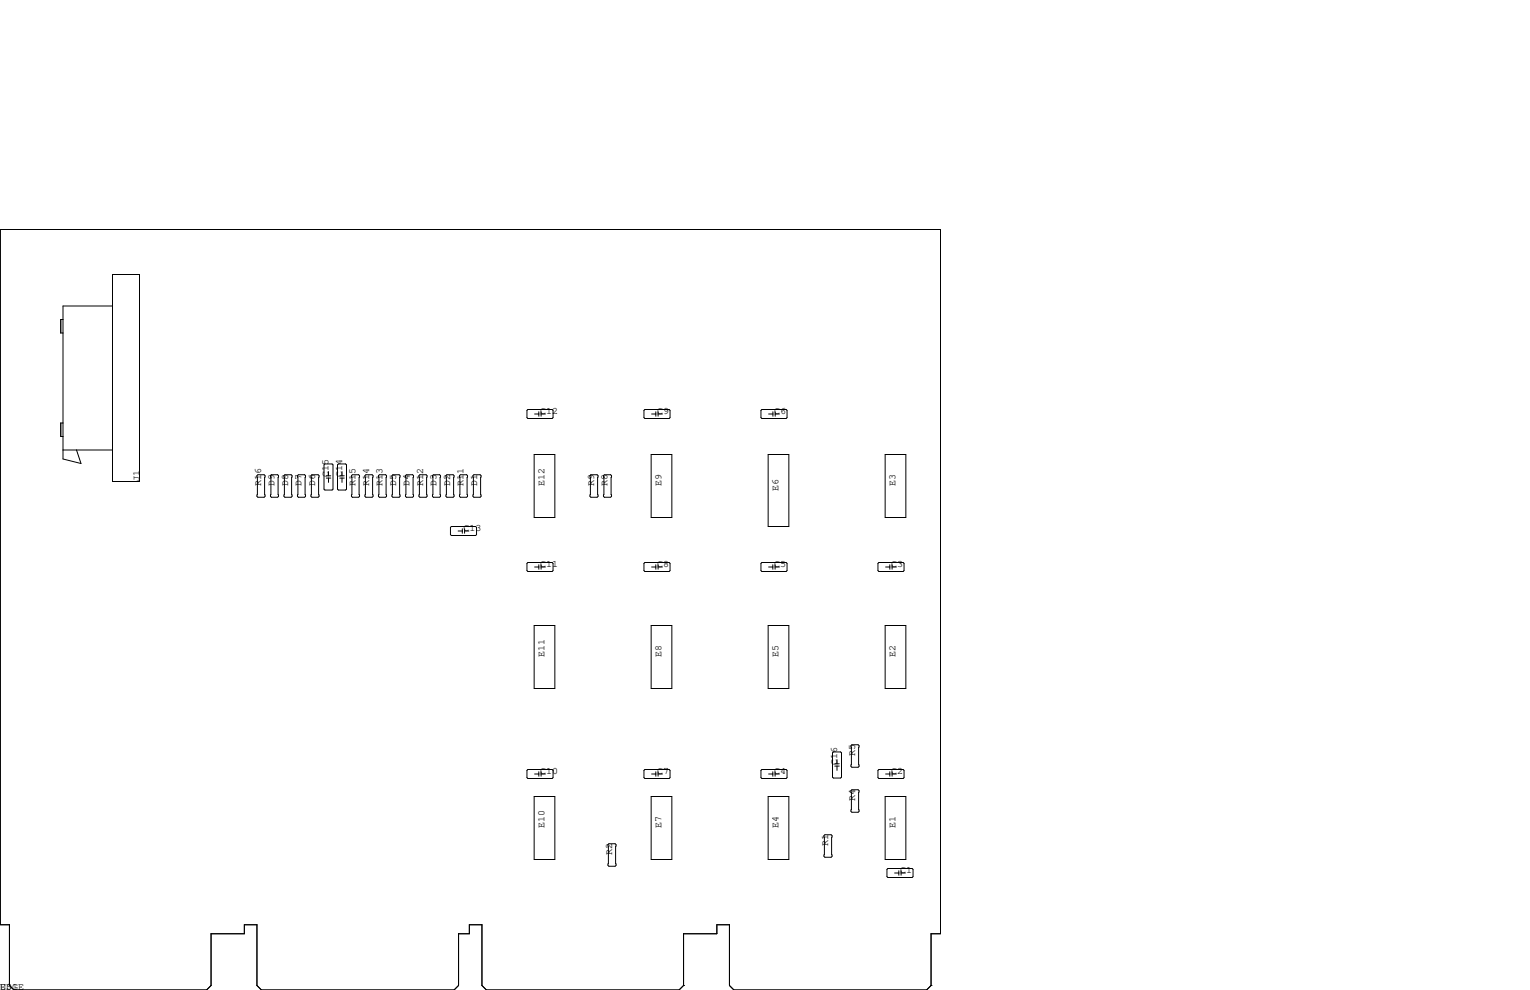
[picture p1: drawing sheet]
<svg xmlns="http://www.w3.org/2000/svg" width="432mm" height="279mm" viewBox="0 0 432 279" stroke-linecap="round" stroke-linejoin="round" font-family="sans-serif">
<g fill="none" stroke="#000" stroke-width=".28">
<path d="M31.8 77.5h7.6v58.4h-7.6zM17.8 90.2h-.7v3.8h.7M31.8 86.4h-14v43.1l5.1 1.3-1.3-3.8M17.8 119.4h-.7v3.8h.7M149 115.6h6.8l.3 .2v2.1l-.3 .2h-6.8l-.3-.2v-2.1zM150.9 116.8h1.2M152.1 116.2v1.3M152.7 116.8h1.2M152.7 116.2v1.3M182 115.6h6.8l.3 .2v2.1l-.3 .2h-6.8l-.3-.2v-2.1zM183.9 116.8h1.2M185.1 116.2v1.3"/>
<path d="M185.7 116.8h1.2M185.7 116.2v1.3M215 115.6h6.9l.2 .2v2.1l-.2 .2h-6.9l-.2-.2v-2.1zM216.9 116.8h1.2M218.1 116.2v1.3M218.8 116.8h1.2M218.8 116.2v1.3M17.8 127h14M72.8 134h1.7l.3 .2v5.9l-.3 .2h-1.7l-.3-.2v-5.9zM76.6 134h1.8l.2 .2v5.9l-.2 .2h-1.8l-.3-.2v-5.9zM80.4 134h1.8l.2 .2v5.9l-.2 .2h-1.8l-.3-.2v-5.9zM84.2 134h1.8l.2 .2v5.9l-.2 .2h-1.8l-.3-.2v-5.9z"/>
<path d="M88 134h1.8l.2 .2v5.9l-.2 .2h-1.8l-.2-.2v-5.9zM91.4 131.2l.3-.3h2l.3 .3v6.8l-.3 .3h-2l-.3-.3zM92.1 134.9h1.2M92.1 134.3h1.2M92.7 133.1v1.2M92.7 134.9v1.2M95.3 131.2l.2-.3h2l.3 .3v6.8l-.3 .3h-2l-.2-.3zM95.9 134.9h1.3M95.9 134.3h1.3M96.5 133.1v1.2M96.5 134.9v1.2M99.4 134h1.8l.3 .2v5.9l-.3 .2h-1.8l-.2-.2v-5.9z"/>
<path d="M103.3 134h1.7l.3 .2v5.9l-.3 .2h-1.7l-.3-.2v-5.9zM107.1 134h1.7l.3 .2v5.9l-.3 .2h-1.7l-.3-.2v-5.9zM110.9 134h1.7l.3 .2v5.9l-.3 .2h-1.7l-.3-.2v-5.9zM114.7 134h1.8l.2 .2v5.9l-.2 .2h-1.8l-.3-.2v-5.9zM118.5 134h1.8l.2 .2v5.9l-.2 .2h-1.8l-.3-.2v-5.9zM122.3 134h1.8l.2 .2v5.9l-.2 .2h-1.8l-.3-.2v-5.9zM126.1 134h1.8l.2 .2v5.9l-.2 .2h-1.8l-.2-.2v-5.9zM129.9 134h1.8l.3 .2v5.9l-.3 .2h-1.8l-.2-.2v-5.9zM133.7 134h1.8l.3 .2v5.9l-.3 .2h-1.8l-.2-.2v-5.9zM150.7 128.3h5.9v17.7h-5.9zM166.8 134h1.7l.3 .2v5.9l-.3 .2h-1.7l-.3-.2v-5.9zM170.6 134h1.7l.3 .2v5.9l-.3 .2h-1.7l-.3-.2v-5.9z"/>
<path d="M183.8 128.3h5.8v17.7h-5.8zM216.8 128.3h5.8v20.3h-5.8zM249.8 128.3h5.9v17.7h-5.9zM127.4 148.6h6.8l.3 .2v2.1l-.3 .2h-6.8l-.3-.2v-2.1zM129.3 149.9h1.2M130.5 149.2v1.3M131.1 149.2v1.3M131.1 149.9h1.2M149 158.7h6.8l.3 .3v2l-.3 .3h-6.8l-.3-.3v-2zM152.1 159.4v1.3M152.7 159.4v1.3M182 158.7h6.8l.3 .3v2l-.3 .3h-6.8l-.3-.3v-2z"/>
<path d="M185.1 159.4v1.3M185.7 159.4v1.3M215 158.7h6.9l.2 .3v2l-.2 .3h-6.9l-.2-.3v-2zM218.1 159.4v1.3M218.7 159.4v1.3M248 158.7h6.9l.2 .3v2l-.2 .3h-6.9l-.2-.3v-2zM251.1 159.4v1.3M251.8 159.4v1.3M150.7 176.5h5.9v17.8h-5.9zM150.9 160h1.2M152.7 160h1.2M183.8 176.5h5.8v17.8h-5.8z"/>
<path d="M183.9 160h1.2M185.7 160h1.2M216.8 176.5h5.8v17.8h-5.8zM216.9 160h1.2M218.7 160h1.3M249.8 176.5h5.9v17.8h-5.9zM249.9 160h1.2M251.8 160h1.2M149 217.2h6.8l.3 .2v2.1l-.3 .2h-6.8l-.3-.2v-2.1zM150.9 218.4h1.2M152.1 217.8v1.3M152.7 218.4h1.2"/>
<path d="M152.7 217.8v1.3M182 217.2h6.8l.3 .2v2.1l-.3 .2h-6.8l-.3-.2v-2.1zM183.9 218.4h1.2M185.1 217.8v1.3M185.7 218.4h1.2M185.7 217.8v1.3M215 217.2h6.9l.2 .2v2.1l-.2 .2h-6.9l-.2-.2v-2.1zM216.9 218.4h1.2M218.1 217.8v1.3M218.7 218.4h1.3M218.7 217.8v1.3M235 212.5l.2-.3h2l.3 .3v6.8l-.3 .3h-2l-.2-.3z"/>
<path d="M235.6 216.2h1.3M235.6 215.6h1.3M236.2 214.4v1.2M236.2 216.2v1.2M240.4 210.2h1.8l.2 .2v5.9l-.2 .2h-1.8l-.2-.2v-5.9zM248 217.2h6.9l.2 .2v2.1l-.2 .2h-6.9l-.2-.2v-2.1zM249.9 218.4h1.2M251.1 217.8v1.3M251.8 217.8v1.3M251.8 218.4h1.2M150.7 224.8h5.9v17.8h-5.9zM171.8 238.1h1.8l.3 .3v5.8l-.3 .3h-1.8l-.2-.3v-5.8z"/>
<path d="M183.8 224.8h5.8v17.8h-5.8zM216.8 224.8h5.8v17.8h-5.8zM232.8 235.6h1.8l.2 .2v5.9l-.2 .2h-1.8l-.3-.2v-5.9zM240.4 222.9h1.8l.2 .2v5.9l-.2 .2h-1.8l-.2-.2v-5.9zM249.8 224.8h5.9v17.8h-5.9zM250.3 245.4l.3-.3h6.8l.3 .3v2l-.3 .2h-6.8l-.3-.2zM252.5 246.4h1.2M253.7 245.7v1.3M254.3 245.7v1.3M254.3 246.4h1.2M192.9 278.1h.1M192.9 278.1l-1.3 1.3h-54.3l-1.3-1.3v-17.1h-3.5v2.5h-3.1v14.6l-1.3 1.3h-54.3l-1.3-1.3v-17.1h-3.5v2.5h-9.4v14.6l-1.3 1.3h-54.4l-1.2-1.3v-17.1h-2.6v-196.2h265.3v198.7h-2.6v14.6"/>
<path d="M262.8 278.1h.1M262.8 278.1l-1.3 1.3h-54.4l-1.2-1.3v-17.1h-3.6v2.5h-9.4v14.6"/>
</g>
<g font-size="2.8">
<text x="152.4" y="116.8">C12</text>
<text x="185.4" y="116.8">C9</text>
<text x="218.4" y="116.8">C6</text>
<text x="39.4" y="135.9" transform="rotate(-90 39.4 135.9)">J1</text>
<text x="73.7" y="137.2" transform="rotate(-90 73.7 137.2)">R16</text>
<text x="77.5" y="137.2" transform="rotate(-90 77.5 137.2)">D9</text>
<text x="81.3" y="137.2" transform="rotate(-90 81.3 137.2)">D8</text>
<text x="85.1" y="137.2" transform="rotate(-90 85.1 137.2)">D7</text>
<text x="88.9" y="137.2" transform="rotate(-90 88.9 137.2)">D6</text>
<text x="92.7" y="134.6" transform="rotate(-90 92.7 134.6)">C15</text>
<text x="96.5" y="134.6" transform="rotate(-90 96.5 134.6)">C14</text>
<text x="100.3" y="137.2" transform="rotate(-90 100.3 137.2)">R15</text>
<text x="104.1" y="137.2" transform="rotate(-90 104.1 137.2)">R14</text>
<text x="107.9" y="137.2" transform="rotate(-90 107.9 137.2)">R13</text>
<text x="111.8" y="137.2" transform="rotate(-90 111.8 137.2)">D5</text>
<text x="115.6" y="137.2" transform="rotate(-90 115.6 137.2)">D4</text>
<text x="119.4" y="137.2" transform="rotate(-90 119.4 137.2)">R12</text>
<text x="123.2" y="137.2" transform="rotate(-90 123.2 137.2)">D3</text>
<text x="127" y="137.2" transform="rotate(-90 127 137.2)">D2</text>
<text x="130.8" y="137.2" transform="rotate(-90 130.8 137.2)">R11</text>
<text x="134.6" y="137.2" transform="rotate(-90 134.6 137.2)">D1</text>
<text x="153.7" y="137.2" transform="rotate(-90 153.7 137.2)">E12</text>
<text x="167.6" y="137.2" transform="rotate(-90 167.6 137.2)">R9</text>
<text x="171.4" y="137.2" transform="rotate(-90 171.4 137.2)">R8</text>
<text x="186.7" y="137.2" transform="rotate(-90 186.7 137.2)">E9</text>
<text x="252.7" y="137.2" transform="rotate(-90 252.7 137.2)">E3</text>
<text x="219.7" y="138.4" transform="rotate(-90 219.7 138.4)">E6</text>
<text x="130.8" y="149.9">C13</text>
<text x="152.4" y="160">C11</text>
<text x="185.4" y="160">C8</text>
<text x="218.4" y="160">C5</text>
<text x="251.5" y="160">C3</text>
<text x="153.7" y="185.4" transform="rotate(-90 153.7 185.4)">E11</text>
<text x="186.7" y="185.4" transform="rotate(-90 186.7 185.4)">E8</text>
<text x="219.7" y="185.4" transform="rotate(-90 219.7 185.4)">E5</text>
<text x="252.7" y="185.4" transform="rotate(-90 252.7 185.4)">E2</text>
<text x="236.2" y="215.9" transform="rotate(-90 236.2 215.9)">C16</text>
<text x="241.3" y="213.4" transform="rotate(-90 241.3 213.4)">R5</text>
<text x="152.4" y="218.4">C10</text>
<text x="185.4" y="218.4">C7</text>
<text x="218.4" y="218.4">C4</text>
<text x="251.5" y="218.4">C2</text>
<text x="241.3" y="226.1" transform="rotate(-90 241.3 226.1)">R4</text>
<text x="153.7" y="233.7" transform="rotate(-90 153.7 233.7)">E10</text>
<text x="186.7" y="233.7" transform="rotate(-90 186.7 233.7)">E7</text>
<text x="219.7" y="233.7" transform="rotate(-90 219.7 233.7)">E4</text>
<text x="252.7" y="233.7" transform="rotate(-90 252.7 233.7)">E1</text>
<text x="233.7" y="238.8" transform="rotate(-90 233.7 238.8)">R1</text>
<text x="172.7" y="241.3" transform="rotate(-90 172.7 241.3)">R2</text>
<text x="254" y="246.4">C1</text>
<text x="0" y="279.4">EDGE</text>
<text x="0" y="279.4">U$1</text>
</g>
</svg>
